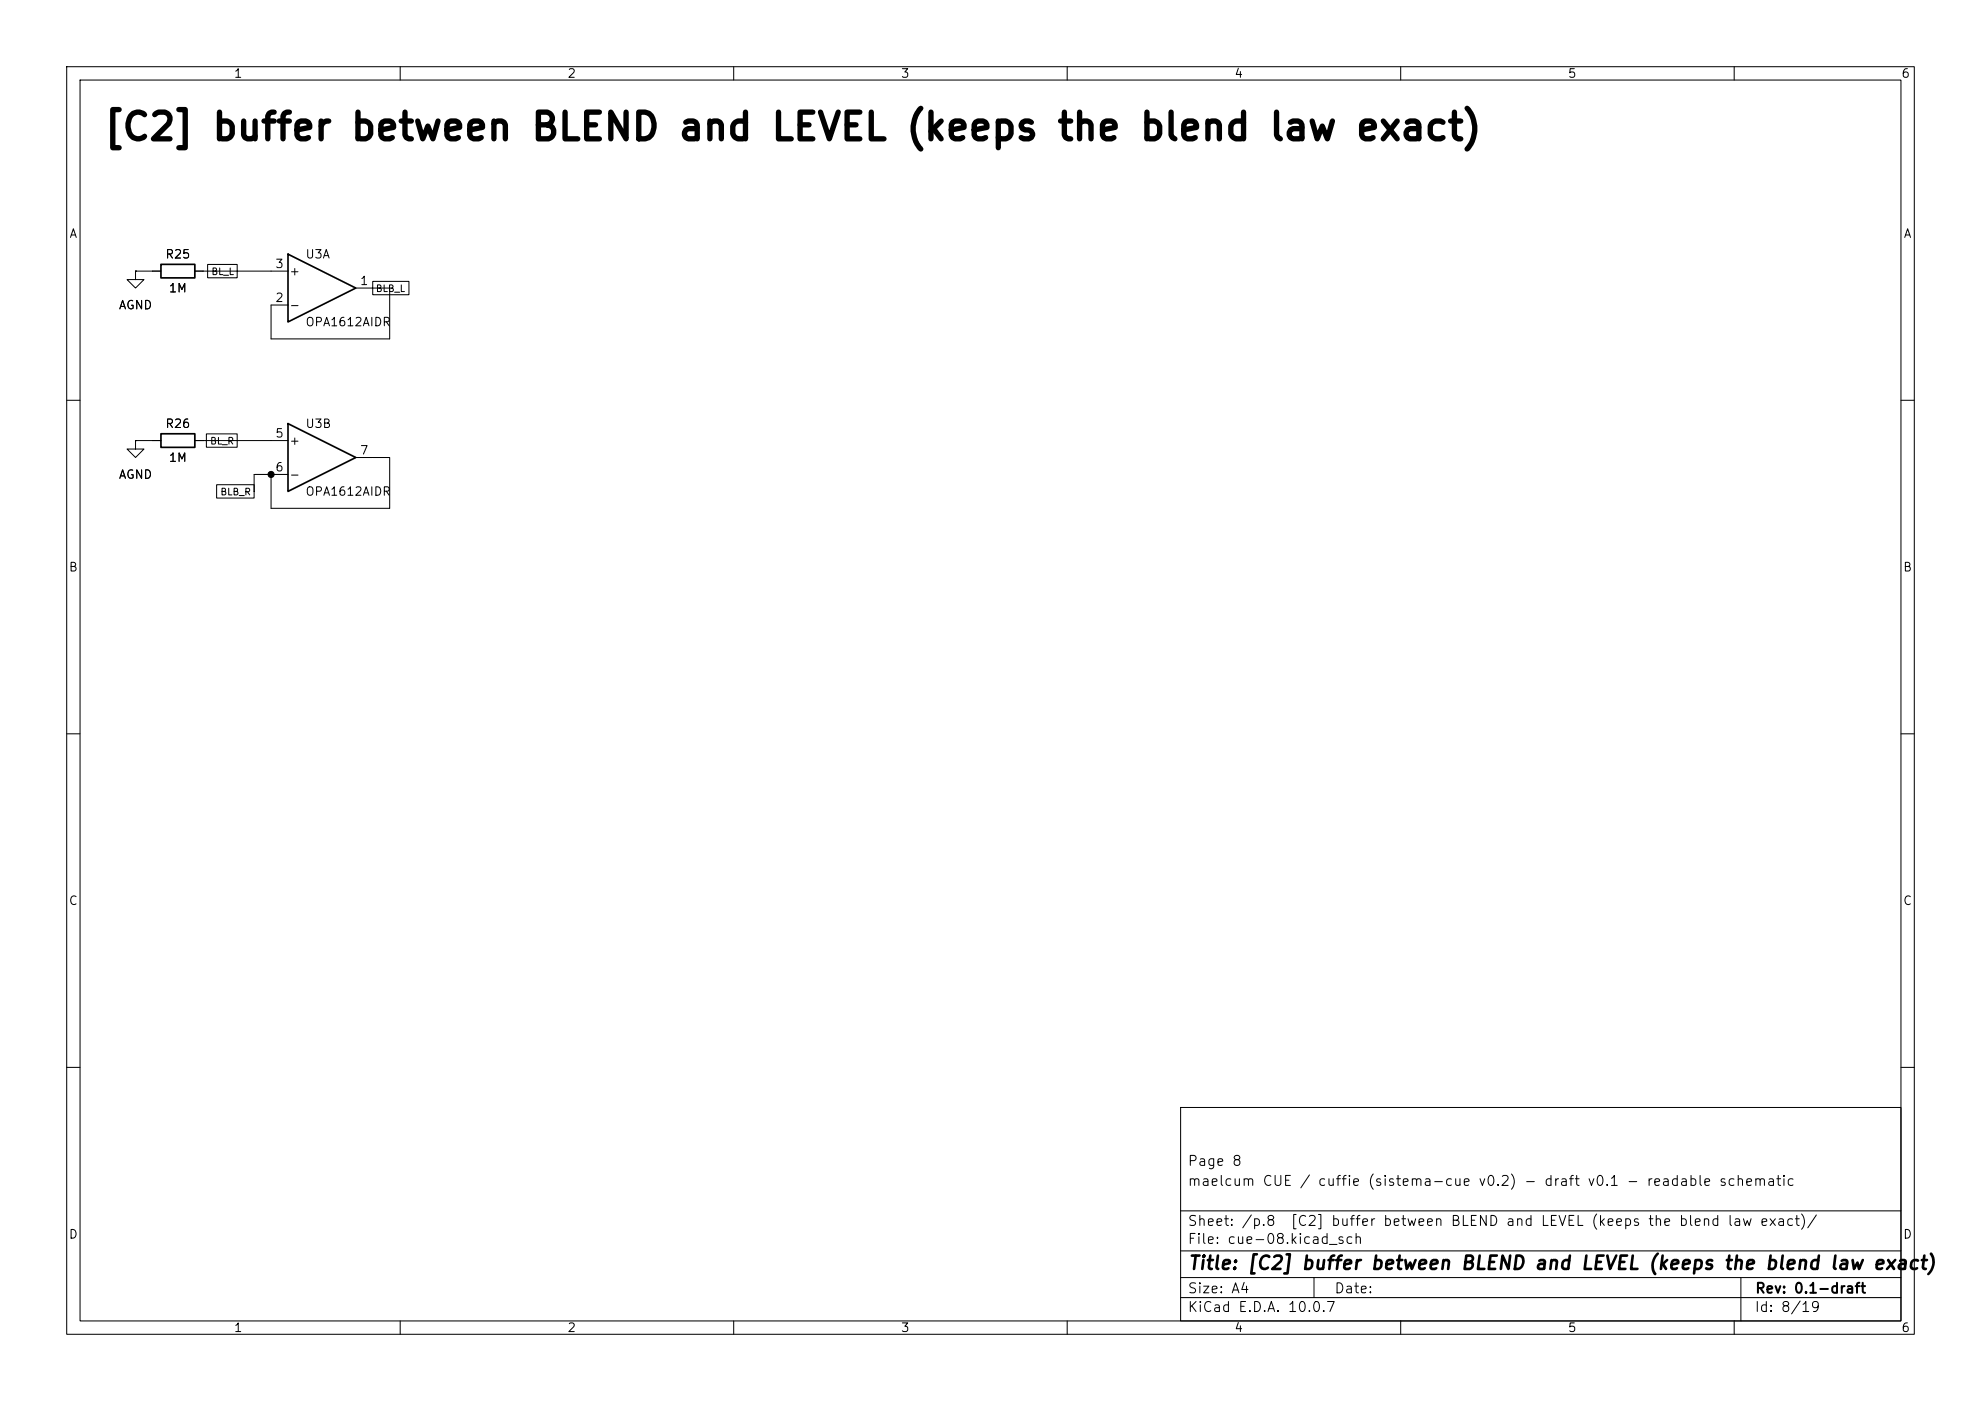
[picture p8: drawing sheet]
(kicad_sch
 (version 20260101)
 (generator "eeschema")
 (generator_version "10.0")
 (paper "A4")
 (title_block
  (title "[C2] buffer between BLEND and LEVEL (keeps the blend law exact)")
  (rev "0.1-draft")
  (comment 1 "maelcum CUE / cuffie (sistema-cue v0.2) - draft v0.1 - readable schematic")
  (comment 2 "Page 8"))
 (lib_symbols
  (symbol
   "Amplifier_Operational:OPA1612AxD"
   (pin_names
    (offset 0.127)) (exclude_from_sim no) (in_bom yes) (on_board yes)
   (in_pos_files yes)
   (duplicate_pin_numbers_are_jumpers no)
   (property
    "Reference"
    "U" (at 0 5.08 0) (show_name no) (do_not_autoplace no) (effects (font (size 1.27 1.27)) (justify left)))
   (property
    "Value"
    "OPA1612AxD" (at 0 -5.08 0) (show_name no) (do_not_autoplace no) (effects (font (size 1.27 1.27)) (justify left)))
   (property
    "Footprint"
    "" (at 0 0 0) (show_name no) (do_not_autoplace no) (hide yes) (effects (font (size 1.27 1.27))))
   (property
    "Datasheet"
    "http://www.ti.com/lit/ds/symlink/opa1612.pdf" (at 0 0 0) (show_name no) (do_not_autoplace no) (hide yes) (effects (font (size 1.27 1.27))))
   (property
    "Description"
    "Dual SoundPlus High Performance, Bipolar-Input Audio Operational Amplifiers, SOIC-8" (at 0 0 0) (show_name no) (do_not_autoplace no) (hide yes) (effects (font (size 1.27 1.27))))
   (property
    "ki_locked"
    "" (at 0 0 0) (show_name no) (do_not_autoplace no) (effects (font (size 1.27 1.27))))
   (property
    "ki_keywords"
    "dual opamp" (at 0 0 0) (show_name no) (do_not_autoplace no) (hide yes) (effects (font (size 1.27 1.27))))
   (property
    "ki_fp_filters"
    "SOIC*3.9x4.9mm*P1.27mm* DIP*W7.62mm* TO*99* OnSemi*Micro8* TSSOP*3x3mm*P0.65mm* TSSOP*4.4x3mm*P0.65mm* MSOP*3x3mm*P0.65mm* SSOP*3.9x4.9mm*P0.635mm* LFCSP*2x2mm*P0.5mm* *SIP* SOIC*5.3x6.2mm*P1.27mm*" (at 0 0 0) (show_name no) (do_not_autoplace no) (hide yes) (effects (font (size 1.27 1.27))))
   (symbol
    "OPA1612AxD_1_1"
    (polyline (pts (xy -5.08 5.08) (xy 5.08 0) (xy -5.08 -5.08) (xy -5.08 5.08)) (stroke (width 0.254) (type default)) (fill (type background)))
    (pin
    output
    line (at 7.62 0 180) (length 2.54) (name
    "" (effects (font (size 1.27 1.27)))) (number
    "1" (effects (font (size 1.27 1.27)))))
    (pin
    input
    line (at -7.62 -2.54 0) (length 2.54) (name
    "-" (effects (font (size 1.27 1.27)))) (number
    "2" (effects (font (size 1.27 1.27)))))
    (pin
    input
    line (at -7.62 2.54 0) (length 2.54) (name
    "+" (effects (font (size 1.27 1.27)))) (number
    "3" (effects (font (size 1.27 1.27))))))
   (symbol
    "OPA1612AxD_2_1"
    (polyline (pts (xy -5.08 5.08) (xy 5.08 0) (xy -5.08 -5.08) (xy -5.08 5.08)) (stroke (width 0.254) (type default)) (fill (type background)))
    (pin
    input
    line (at -7.62 2.54 0) (length 2.54) (name
    "+" (effects (font (size 1.27 1.27)))) (number
    "5" (effects (font (size 1.27 1.27)))))
    (pin
    input
    line (at -7.62 -2.54 0) (length 2.54) (name
    "-" (effects (font (size 1.27 1.27)))) (number
    "6" (effects (font (size 1.27 1.27)))))
    (pin
    output
    line (at 7.62 0 180) (length 2.54) (name
    "" (effects (font (size 1.27 1.27)))) (number
    "7" (effects (font (size 1.27 1.27))))))
   (symbol
    "OPA1612AxD_3_1"
    (pin
    power_in
    line (at -2.54 -7.62 90) (length 3.81) (name
    "V-" (effects (font (size 1.27 1.27)))) (number
    "4" (effects (font (size 1.27 1.27)))))
    (pin
    power_in
    line (at -2.54 7.62 270) (length 3.81) (name
    "V+" (effects (font (size 1.27 1.27)))) (number
    "8" (effects (font (size 1.27 1.27))))))
   (embedded_fonts no))
  (symbol
   "Device:R"
   (pin_numbers (hide yes))
   (pin_names
    (offset 0)) (exclude_from_sim no) (in_bom yes) (on_board yes)
   (in_pos_files yes)
   (duplicate_pin_numbers_are_jumpers no)
   (property
    "Reference"
    "R" (at 2.032 0 90) (show_name no) (do_not_autoplace no) (effects (font (size 1.27 1.27))))
   (property
    "Value"
    "R" (at 0 0 90) (show_name no) (do_not_autoplace no) (effects (font (size 1.27 1.27))))
   (property
    "Footprint"
    "" (at -1.778 0 90) (show_name no) (do_not_autoplace no) (hide yes) (effects (font (size 1.27 1.27))))
   (property
    "Datasheet"
    "" (at 0 0 0) (show_name no) (do_not_autoplace no) (hide yes) (effects (font (size 1.27 1.27))))
   (property
    "Description"
    "Resistor" (at 0 0 0) (show_name no) (do_not_autoplace no) (hide yes) (effects (font (size 1.27 1.27))))
   (property
    "ki_keywords"
    "R res resistor" (at 0 0 0) (show_name no) (do_not_autoplace no) (hide yes) (effects (font (size 1.27 1.27))))
   (property
    "ki_fp_filters"
    "R_*" (at 0 0 0) (show_name no) (do_not_autoplace no) (hide yes) (effects (font (size 1.27 1.27))))
   (symbol
    "R_0_1"
    (rectangle (start -1.016 -2.54) (end 1.016 2.54) (stroke (width 0.254) (type default)) (fill (type none))))
   (symbol
    "R_1_1"
    (pin
    passive
    line (at 0 3.81 270) (length 1.27) (name
    "" (effects (font (size 1.27 1.27)))) (number
    "1" (effects (font (size 1.27 1.27)))))
    (pin
    passive
    line (at 0 -3.81 90) (length 1.27) (name
    "" (effects (font (size 1.27 1.27)))) (number
    "2" (effects (font (size 1.27 1.27))))))
   (embedded_fonts no))
  (symbol
   "power:GND"
   (power global)
   (pin_numbers (hide yes))
   (pin_names
    (offset 0) (hide yes)) (exclude_from_sim no) (in_bom yes) (on_board yes)
   (in_pos_files yes)
   (duplicate_pin_numbers_are_jumpers no)
   (property
    "Reference"
    "#PWR" (at 0 -6.35 0) (show_name no) (do_not_autoplace no) (hide yes) (effects (font (size 1.27 1.27))))
   (property
    "Value"
    "GND" (at 0 -3.81 0) (show_name no) (do_not_autoplace no) (effects (font (size 1.27 1.27))))
   (property
    "Footprint"
    "" (at 0 0 0) (show_name no) (do_not_autoplace no) (hide yes) (effects (font (size 1.27 1.27))))
   (property
    "Datasheet"
    "" (at 0 0 0) (show_name no) (do_not_autoplace no) (hide yes) (effects (font (size 1.27 1.27))))
   (property
    "Description"
    "Power symbol creates a global label with name \"GND\" , ground" (at 0 0 0) (show_name no) (do_not_autoplace no) (hide yes) (effects (font (size 1.27 1.27))))
   (property
    "ki_keywords"
    "global power" (at 0 0 0) (show_name no) (do_not_autoplace no) (hide yes) (effects (font (size 1.27 1.27))))
   (symbol
    "GND_0_1"
    (polyline (pts (xy 0 0) (xy 0 -1.27) (xy 1.27 -1.27) (xy 0 -2.54) (xy -1.27 -1.27) (xy 0 -1.27)) (stroke (width 0) (type default)) (fill (type none))))
   (symbol
    "GND_1_1"
    (pin
    power_in
    line (at 0 0 270) (length 0) (name
    "" (effects (font (size 1.27 1.27)))) (number
    "1" (effects (font (size 1.27 1.27))))))
   (embedded_fonts no)))
 (text
  "[C2] buffer between BLEND and LEVEL (keeps the blend law exact)"
  (exclude_from_sim no)
  (at 15.24 21.59 0)
  (effects (font (size 4 4)
    (bold yes)) (justify left bottom)))
 (symbol
  (lib_id "Amplifier_Operational:OPA1612AxD")
  (at 48.26 43.18 0)
  (unit 1)
  (body_style 1)
  (exclude_from_sim no)
  (in_bom yes)
  (on_board yes)
  (dnp no)
  (property
   "Reference"
   "U3" (at 45.72 38.1 0) (effects (font (size 1.27 1.27)) (justify left)))
  (property
   "Value"
   "OPA1612AIDR" (at 45.72 48.26 0) (effects (font (size 1.27 1.27)) (justify left)))
  (property
   "Footprint"
   "Package_SO:SOIC-8_3.9x4.9mm_P1.27mm" (at 48.26 43.18 0) (effects (font (size 1.27 1.27)) (justify left) (hide yes)))
  (property
   "Datasheet"
   "" (at 48.26 43.18 0) (effects (font (size 1.27 1.27)) (justify left) (hide yes)))
  (property
   "Nota"
   "inseguitori: il LEVEL da 10k non carica il cursore del BLEND (centro -6 dB per parte)" (at 48.26 43.18 0) (effects (font (size 1.27 1.27)) (justify left) (hide yes)))
  (pin
   "1")
  (pin
   "2")
  (pin
   "3")
  (instances (project
    "cue" (path
    "/07e52341-30fc-501e-9b8f-1ec34bb212af/24b98661-d02b-5fc0-bc66-a059498e897f" (reference "U3") (unit 1)))))
 (wire
  (pts (xy 40.64 40.64) (xy 35.56 40.64))
  (stroke (width 0) (type default)))
 (symbol
  (lib_id "Device:R")
  (at 26.67 40.64 270)
  (unit 1)
  (body_style 1)
  (exclude_from_sim no)
  (in_bom yes)
  (on_board yes)
  (dnp no)
  (property
   "Reference"
   "R25" (at 26.67 38.1 90) (effects (font (size 1.27 1.27))))
  (property
   "Value"
   "1M" (at 26.67 43.18 90) (effects (font (size 1.27 1.27))))
  (property
   "Footprint"
   "Resistor_SMD:R_0805_2012Metric" (at 26.67 40.64 0) (effects (font (size 1.27 1.27)) (justify left) (hide yes)))
  (property
   "Datasheet"
   "" (at 26.67 40.64 0) (effects (font (size 1.27 1.27)) (justify left) (hide yes)))
  (property
   "Nota"
   "tiene l'ingresso a massa a cavo staccato" (at 26.67 40.64 0) (effects (font (size 1.27 1.27)) (justify left) (hide yes)))
  (pin
   "1")
  (pin
   "2")
  (instances (project
    "cue" (path
    "/07e52341-30fc-501e-9b8f-1ec34bb212af/24b98661-d02b-5fc0-bc66-a059498e897f" (reference "R25") (unit 1)))))
 (wire
  (pts (xy 35.56 40.64) (xy 30.48 40.64))
  (stroke (width 0) (type default)))
 (wire
  (pts (xy 22.86 40.64) (xy 20.32 40.64))
  (stroke (width 0) (type default)))
 (symbol
  (lib_id "power:GND")
  (at 20.32 40.64 0)
  (unit 1)
  (body_style 1)
  (exclude_from_sim no)
  (in_bom yes)
  (on_board yes)
  (dnp no)
  (property
   "Reference"
   "#PWR001" (at 20.32 40.64 0) (effects (font (size 1.27 1.27)) (justify left) (hide yes)))
  (property
   "Value"
   "AGND" (at 20.32 45.72 0) (effects (font (size 1.27 1.27))))
  (property
   "Footprint"
   "" (at 20.32 40.64 0) (effects (font (size 1.27 1.27)) (justify left) (hide yes)))
  (property
   "Datasheet"
   "" (at 20.32 40.64 0) (effects (font (size 1.27 1.27)) (justify left) (hide yes)))
  (pin
   "1")
  (instances (project
    "cue" (path
    "/07e52341-30fc-501e-9b8f-1ec34bb212af/24b98661-d02b-5fc0-bc66-a059498e897f" (reference "#PWR001") (unit 1)))))
 (symbol
  (lib_id "Amplifier_Operational:OPA1612AxD")
  (at 48.26 68.58 0)
  (unit 2)
  (body_style 1)
  (exclude_from_sim no)
  (in_bom yes)
  (on_board yes)
  (dnp no)
  (property
   "Reference"
   "U3" (at 45.72 63.5 0) (effects (font (size 1.27 1.27)) (justify left)))
  (property
   "Value"
   "OPA1612AIDR" (at 45.72 73.66 0) (effects (font (size 1.27 1.27)) (justify left)))
  (property
   "Footprint"
   "Package_SO:SOIC-8_3.9x4.9mm_P1.27mm" (at 48.26 68.58 0) (effects (font (size 1.27 1.27)) (justify left) (hide yes)))
  (property
   "Datasheet"
   "" (at 48.26 68.58 0) (effects (font (size 1.27 1.27)) (justify left) (hide yes)))
  (property
   "Nota"
   "inseguitori: il LEVEL da 10k non carica il cursore del BLEND (centro -6 dB per parte)" (at 48.26 68.58 0) (effects (font (size 1.27 1.27)) (justify left) (hide yes)))
  (pin
   "5")
  (pin
   "6")
  (pin
   "7")
  (instances (project
    "cue" (path
    "/07e52341-30fc-501e-9b8f-1ec34bb212af/24b98661-d02b-5fc0-bc66-a059498e897f" (reference "U3") (unit 2)))))
 (wire
  (pts (xy 40.64 66.04) (xy 35.56 66.04))
  (stroke (width 0) (type default)))
 (symbol
  (lib_id "Device:R")
  (at 26.67 66.04 270)
  (unit 1)
  (body_style 1)
  (exclude_from_sim no)
  (in_bom yes)
  (on_board yes)
  (dnp no)
  (property
   "Reference"
   "R26" (at 26.67 63.5 90) (effects (font (size 1.27 1.27))))
  (property
   "Value"
   "1M" (at 26.67 68.58 90) (effects (font (size 1.27 1.27))))
  (property
   "Footprint"
   "Resistor_SMD:R_0805_2012Metric" (at 26.67 66.04 0) (effects (font (size 1.27 1.27)) (justify left) (hide yes)))
  (property
   "Datasheet"
   "" (at 26.67 66.04 0) (effects (font (size 1.27 1.27)) (justify left) (hide yes)))
  (property
   "Nota"
   "tiene l'ingresso a massa a cavo staccato" (at 26.67 66.04 0) (effects (font (size 1.27 1.27)) (justify left) (hide yes)))
  (pin
   "1")
  (pin
   "2")
  (instances (project
    "cue" (path
    "/07e52341-30fc-501e-9b8f-1ec34bb212af/24b98661-d02b-5fc0-bc66-a059498e897f" (reference "R26") (unit 1)))))
 (wire
  (pts (xy 35.56 66.04) (xy 30.48 66.04))
  (stroke (width 0) (type default)))
 (wire
  (pts (xy 22.86 66.04) (xy 20.32 66.04))
  (stroke (width 0) (type default)))
 (symbol
  (lib_id "power:GND")
  (at 20.32 66.04 0)
  (unit 1)
  (body_style 1)
  (exclude_from_sim no)
  (in_bom yes)
  (on_board yes)
  (dnp no)
  (property
   "Reference"
   "#PWR002" (at 20.32 66.04 0) (effects (font (size 1.27 1.27)) (justify left) (hide yes)))
  (property
   "Value"
   "AGND" (at 20.32 71.12 0) (effects (font (size 1.27 1.27))))
  (property
   "Footprint"
   "" (at 20.32 66.04 0) (effects (font (size 1.27 1.27)) (justify left) (hide yes)))
  (property
   "Datasheet"
   "" (at 20.32 66.04 0) (effects (font (size 1.27 1.27)) (justify left) (hide yes)))
  (pin
   "1")
  (instances (project
    "cue" (path
    "/07e52341-30fc-501e-9b8f-1ec34bb212af/24b98661-d02b-5fc0-bc66-a059498e897f" (reference "#PWR002") (unit 1)))))
 (wire
  (pts (xy 40.64 71.12) (xy 38.1 71.12))
  (stroke (width 0) (type default)))
 (wire
  (pts (xy 38.1 71.12) (xy 38.1 73.66))
  (stroke (width 0) (type default)))
 (wire
  (pts (xy 40.64 45.72) (xy 40.64 50.8))
  (stroke (width 0) (type default)))
 (wire
  (pts (xy 40.64 50.8) (xy 58.42 50.8))
  (stroke (width 0) (type default)))
 (wire
  (pts (xy 58.42 50.8) (xy 58.42 43.18))
  (stroke (width 0) (type default)))
 (wire
  (pts (xy 58.42 43.18) (xy 55.88 43.18))
  (stroke (width 0) (type default)))
 (wire
  (pts (xy 40.64 71.12) (xy 40.64 76.2))
  (stroke (width 0) (type default)))
 (wire
  (pts (xy 40.64 76.2) (xy 58.42 76.2))
  (stroke (width 0) (type default)))
 (wire
  (pts (xy 58.42 76.2) (xy 58.42 68.58))
  (stroke (width 0) (type default)))
 (wire
  (pts (xy 58.42 68.58) (xy 55.88 68.58))
  (stroke (width 0) (type default)))
 (junction
  (at 40.64 71.12)
  (diameter 0)
  (color 0 0 0 0))
 (global_label
  "BLB_L"
  (shape passive)
  (at 55.88 43.18 0)
  (fields_autoplaced yes)
  (effects (font (size 1 1)) (justify left)))
 (global_label
  "BL_L"
  (shape passive)
  (at 35.56 40.64 180)
  (fields_autoplaced yes)
  (effects (font (size 1 1)) (justify right)))
 (global_label
  "BL_R"
  (shape passive)
  (at 35.56 66.04 180)
  (fields_autoplaced yes)
  (effects (font (size 1 1)) (justify right)))
 (global_label
  "BLB_R"
  (shape passive)
  (at 38.1 73.66 180)
  (fields_autoplaced yes)
  (effects (font (size 1 1)) (justify right))))
